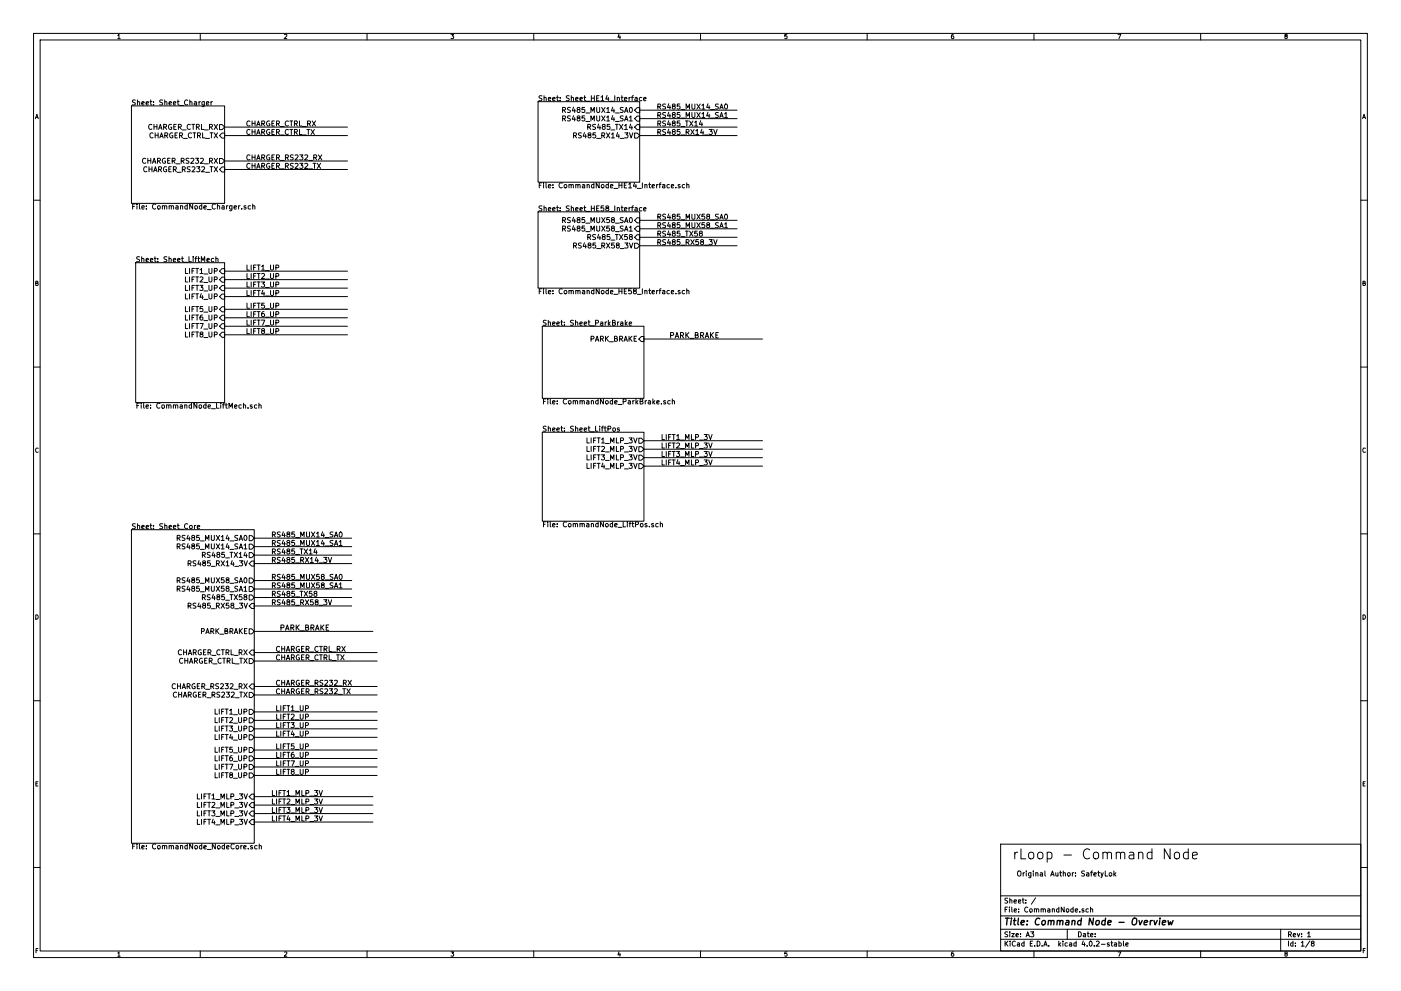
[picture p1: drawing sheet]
EESchema Schematic File Version 2
LIBS:power
LIBS:device
LIBS:transistors
LIBS:conn
LIBS:linear
LIBS:regul
LIBS:74xx
LIBS:cmos4000
LIBS:adc-dac
LIBS:memory
LIBS:xilinx
LIBS:microcontrollers
LIBS:dsp
LIBS:microchip
LIBS:analog_switches
LIBS:motorola
LIBS:texas
LIBS:intel
LIBS:audio
LIBS:interface
LIBS:digital-audio
LIBS:philips
LIBS:display
LIBS:cypress
LIBS:siliconi
LIBS:opto
LIBS:atmel
LIBS:contrib
LIBS:valves
LIBS:rloop
LIBS:CommandNode-cache
EELAYER 25 0
EELAYER END
$Descr A3 16535 11693
encoding utf-8
Sheet 1 8
Title "Command Node - Overview"
Date ""
Rev "1"
Comp ""
Comment1 ""
Comment2 ""
Comment3 ""
Comment4 ""
$EndDescr
Text Notes 11950 10150 0    118  ~ 0
rLoop - Command Node
Text Notes 12000 10350 0    60   ~ 0
Original Author: SafetyLok
$Sheet
S 6400 3850 1200 850 
U 5753E2BE
F0 "Sheet_ParkBrake" 60
F1 "CommandNode_ParkBrake.sch" 60
F2 "PARK_BRAKE" I R 7600 4000 60 
$EndSheet
$Sheet
S 6350 1200 1200 950 
U 5753E2F1
F0 "Sheet_HE14_Interface" 60
F1 "CommandNode_HE14_Interface.sch" 60
F2 "RS485_MUX14_SA0" I R 7550 1300 60 
F3 "RS485_MUX14_SA1" I R 7550 1400 60 
F4 "RS485_TX14" I R 7550 1500 60 
F5 "RS485_RX14_3V" O R 7550 1600 60 
$EndSheet
$Sheet
S 1550 1250 1100 1150
U 5753E306
F0 "Sheet_Charger" 60
F1 "CommandNode_Charger.sch" 60
F2 "CHARGER_CTRL_TX" I R 2650 1600 60 
F3 "CHARGER_RS232_RX" O R 2650 1900 60 
F4 "CHARGER_CTRL_RX" O R 2650 1500 60 
F5 "CHARGER_RS232_TX" I R 2650 2000 60 
$EndSheet
$Sheet
S 1600 3100 1050 1650
U 575CB3DC
F0 "Sheet_LiftMech" 60
F1 "CommandNode_LiftMech.sch" 60
F2 "LIFT5_UP" I R 2650 3650 60 
F3 "LIFT6_UP" I R 2650 3750 60 
F4 "LIFT7_UP" I R 2650 3850 60 
F5 "LIFT8_UP" I R 2650 3950 60 
F6 "LIFT1_UP" I R 2650 3200 60 
F7 "LIFT2_UP" I R 2650 3300 60 
F8 "LIFT3_UP" I R 2650 3400 60 
F9 "LIFT4_UP" I R 2650 3500 60 
$EndSheet
$Sheet
S 1550 6250 1450 3700
U 575CB3EF
F0 "Sheet_Core" 60
F1 "CommandNode_NodeCore.sch" 60
F2 "RS485_MUX14_SA0" O R 3000 6350 60 
F3 "RS485_MUX14_SA1" O R 3000 6450 60 
F4 "RS485_TX14" O R 3000 6550 60 
F5 "RS485_RX14_3V" I R 3000 6650 60 
F6 "RS485_MUX58_SA0" O R 3000 6850 60 
F7 "RS485_MUX58_SA1" O R 3000 6950 60 
F8 "RS485_TX58" O R 3000 7050 60 
F9 "RS485_RX58_3V" I R 3000 7150 60 
F10 "PARK_BRAKE" O R 3000 7450 60 
F11 "CHARGER_CTRL_TX" O R 3000 7800 60 
F12 "CHARGER_RS232_RX" I R 3000 8100 60 
F13 "CHARGER_CTRL_RX" I R 3000 7700 60 
F14 "CHARGER_RS232_TX" O R 3000 8200 60 
F15 "LIFT1_UP" O R 3000 8400 60 
F16 "LIFT2_UP" O R 3000 8500 60 
F17 "LIFT3_UP" O R 3000 8600 60 
F18 "LIFT4_UP" O R 3000 8700 60 
F19 "LIFT5_UP" O R 3000 8850 60 
F20 "LIFT6_UP" O R 3000 8950 60 
F21 "LIFT7_UP" O R 3000 9050 60 
F22 "LIFT8_UP" O R 3000 9150 60 
F23 "LIFT1_MLP_3V" I R 3000 9400 60 
F24 "LIFT2_MLP_3V" I R 3000 9500 60 
F25 "LIFT3_MLP_3V" I R 3000 9600 60 
F26 "LIFT4_MLP_3V" I R 3000 9700 60 
$EndSheet
$Sheet
S 6350 2500 1200 900 
U 575D589B
F0 "Sheet_HE58_Interface" 60
F1 "CommandNode_HE58_Interface.sch" 60
F2 "RS485_MUX58_SA0" I R 7550 2600 60 
F3 "RS485_MUX58_SA1" I R 7550 2700 60 
F4 "RS485_TX58" I R 7550 2800 60 
F5 "RS485_RX58_3V" O R 7550 2900 60 
$EndSheet
Wire Wire Line
	3000 6350 4150 6350
Wire Wire Line
	3000 6450 4150 6450
Wire Wire Line
	3000 6550 4150 6550
Wire Wire Line
	3000 6650 4150 6650
Wire Wire Line
	3000 6850 4150 6850
Wire Wire Line
	3000 6950 4150 6950
Wire Wire Line
	3000 7050 4150 7050
Wire Wire Line
	3000 7150 4150 7150
Text Label 3200 6350 0    60   ~ 0
RS485_MUX14_SA0
Text Label 3200 6450 0    60   ~ 0
RS485_MUX14_SA1
Text Label 3200 6850 0    60   ~ 0
RS485_MUX58_SA0
Text Label 3200 6950 0    60   ~ 0
RS485_MUX58_SA1
Text Label 3200 6550 0    60   ~ 0
RS485_TX14
Text Label 3200 7050 0    60   ~ 0
RS485_TX58
Text Label 3200 6650 0    60   ~ 0
RS485_RX14_3V
Text Label 3200 7150 0    60   ~ 0
RS485_RX58_3V
Wire Wire Line
	7550 1300 8700 1300
Wire Wire Line
	7550 1400 8700 1400
Wire Wire Line
	7550 1500 8700 1500
Wire Wire Line
	7550 1600 8700 1600
Text Label 7750 1300 0    60   ~ 0
RS485_MUX14_SA0
Text Label 7750 1400 0    60   ~ 0
RS485_MUX14_SA1
Text Label 7750 1500 0    60   ~ 0
RS485_TX14
Text Label 7750 1600 0    60   ~ 0
RS485_RX14_3V
Wire Wire Line
	7550 2600 8700 2600
Wire Wire Line
	7550 2700 8700 2700
Wire Wire Line
	7550 2800 8700 2800
Wire Wire Line
	7550 2900 8700 2900
Text Label 7750 2600 0    60   ~ 0
RS485_MUX58_SA0
Text Label 7750 2700 0    60   ~ 0
RS485_MUX58_SA1
Text Label 7750 2800 0    60   ~ 0
RS485_TX58
Text Label 7750 2900 0    60   ~ 0
RS485_RX58_3V
Wire Wire Line
	7600 4000 9000 4000
Text Label 7900 4000 0    63   ~ 0
PARK_BRAKE
Wire Wire Line
	2650 1500 4100 1500
Text Label 2900 1500 0    60   ~ 0
CHARGER_CTRL_RX
Wire Wire Line
	2650 1600 4100 1600
Text Label 2900 1600 0    60   ~ 0
CHARGER_CTRL_TX
Wire Wire Line
	2650 1900 4100 1900
Wire Wire Line
	2650 2000 4100 2000
Text Label 2900 1900 0    60   ~ 0
CHARGER_RS232_RX
Text Label 2900 2000 0    60   ~ 0
CHARGER_RS232_TX
Wire Wire Line
	3000 7450 4400 7450
Text Label 3300 7450 0    63   ~ 0
PARK_BRAKE
Wire Wire Line
	3000 7700 4450 7700
Text Label 3250 7700 0    60   ~ 0
CHARGER_CTRL_RX
Wire Wire Line
	3000 7800 4450 7800
Text Label 3250 7800 0    60   ~ 0
CHARGER_CTRL_TX
Wire Wire Line
	3000 8100 4450 8100
Wire Wire Line
	3000 8200 4450 8200
Text Label 3250 8100 0    60   ~ 0
CHARGER_RS232_RX
Text Label 3250 8200 0    60   ~ 0
CHARGER_RS232_TX
Wire Wire Line
	2650 3200 4100 3200
Wire Wire Line
	2650 3300 4100 3300
Text Label 2900 3200 0    60   ~ 0
LIFT1_UP
Text Label 2900 3300 0    60   ~ 0
LIFT2_UP
Wire Wire Line
	2650 3400 4100 3400
Wire Wire Line
	2650 3500 4100 3500
Text Label 2900 3400 0    60   ~ 0
LIFT3_UP
Text Label 2900 3500 0    60   ~ 0
LIFT4_UP
Wire Wire Line
	2650 3650 4100 3650
Wire Wire Line
	2650 3750 4100 3750
Text Label 2900 3650 0    60   ~ 0
LIFT5_UP
Text Label 2900 3750 0    60   ~ 0
LIFT6_UP
Wire Wire Line
	2650 3850 4100 3850
Wire Wire Line
	2650 3950 4100 3950
Text Label 2900 3850 0    60   ~ 0
LIFT7_UP
Text Label 2900 3950 0    60   ~ 0
LIFT8_UP
Wire Wire Line
	3000 8400 4450 8400
Wire Wire Line
	3000 8500 4450 8500
Text Label 3250 8400 0    60   ~ 0
LIFT1_UP
Text Label 3250 8500 0    60   ~ 0
LIFT2_UP
Wire Wire Line
	3000 8600 4450 8600
Wire Wire Line
	3000 8700 4450 8700
Text Label 3250 8600 0    60   ~ 0
LIFT3_UP
Text Label 3250 8700 0    60   ~ 0
LIFT4_UP
Wire Wire Line
	3000 8850 4450 8850
Wire Wire Line
	3000 8950 4450 8950
Text Label 3250 8850 0    60   ~ 0
LIFT5_UP
Text Label 3250 8950 0    60   ~ 0
LIFT6_UP
Wire Wire Line
	3000 9050 4450 9050
Wire Wire Line
	3000 9150 4450 9150
Text Label 3250 9050 0    60   ~ 0
LIFT7_UP
Text Label 3250 9150 0    60   ~ 0
LIFT8_UP
$Sheet
S 6400 5100 1200 1050
U 576B1897
F0 "Sheet_LiftPos" 60
F1 "CommandNode_LiftPos.sch" 60
F2 "LIFT1_MLP_3V" O R 7600 5200 60 
F3 "LIFT2_MLP_3V" O R 7600 5300 60 
F4 "LIFT3_MLP_3V" O R 7600 5400 60 
F5 "LIFT4_MLP_3V" O R 7600 5500 60 
$EndSheet
Wire Wire Line
	7600 5200 9000 5200
Text Label 7800 5200 0    60   ~ 0
LIFT1_MLP_3V
Wire Wire Line
	7600 5300 9000 5300
Text Label 7800 5300 0    60   ~ 0
LIFT2_MLP_3V
Wire Wire Line
	7600 5400 9000 5400
Text Label 7800 5400 0    60   ~ 0
LIFT3_MLP_3V
Wire Wire Line
	7600 5500 9000 5500
Text Label 7800 5500 0    60   ~ 0
LIFT4_MLP_3V
Wire Wire Line
	3000 9400 4400 9400
Text Label 3200 9400 0    60   ~ 0
LIFT1_MLP_3V
Wire Wire Line
	3000 9500 4400 9500
Text Label 3200 9500 0    60   ~ 0
LIFT2_MLP_3V
Wire Wire Line
	3000 9600 4400 9600
Text Label 3200 9600 0    60   ~ 0
LIFT3_MLP_3V
Wire Wire Line
	3000 9700 4400 9700
Text Label 3200 9700 0    60   ~ 0
LIFT4_MLP_3V
$EndSCHEMATC
